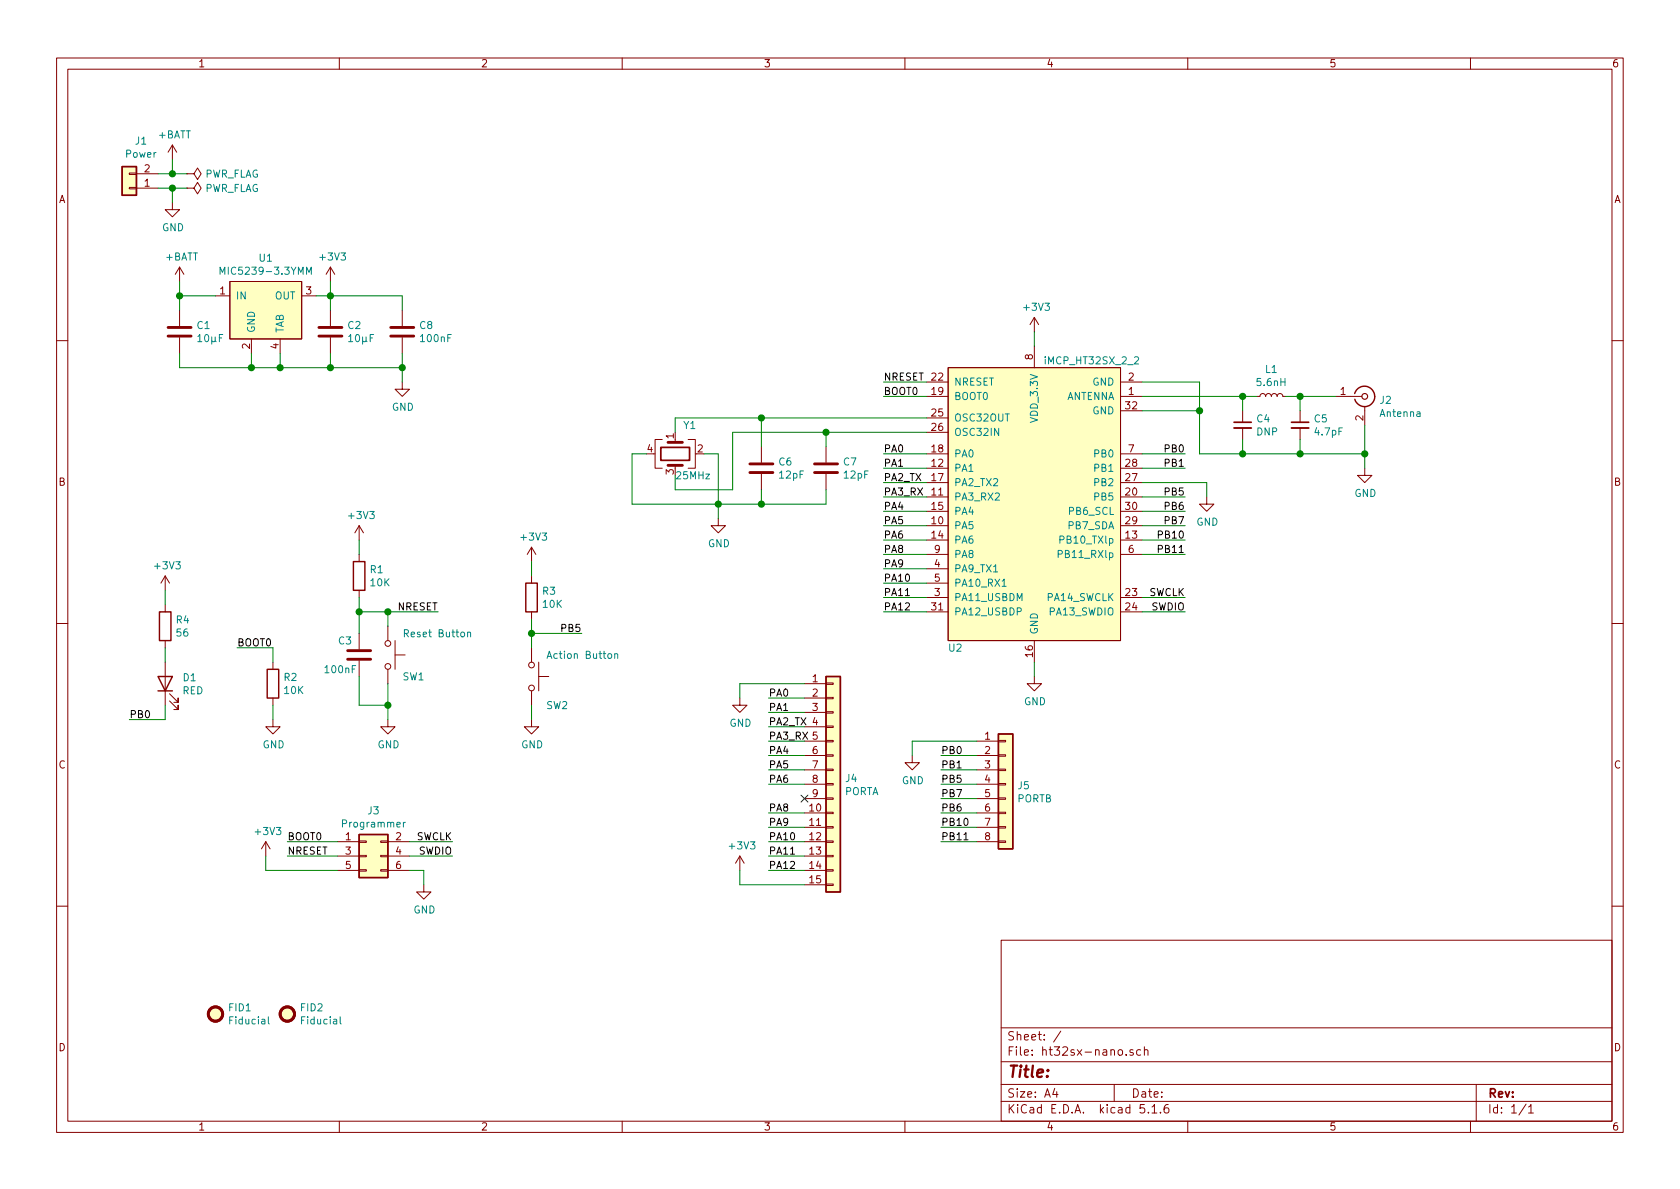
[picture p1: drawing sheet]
EESchema Schematic File Version 4
EELAYER 30 0
EELAYER END
$Descr A4 11693 8268
encoding utf-8
Sheet 1 1
Title ""
Date ""
Rev ""
Comp ""
Comment1 ""
Comment2 ""
Comment3 ""
Comment4 ""
$EndDescr
$Comp
L power:GND #PWR010
U 1 1
P 7200 4700
F 0 "#PWR010" H 7200 4450 50  0001 C CNN
F 1 "GND" H 7205 4527 50  0000 C CNN
F 2 "" H 7200 4700 50  0001 C CNN
F 3 "" H 7200 4700 50  0001 C CNN
	1    7200 4700
	1    0    0    -1  
$EndComp
Wire Wire Line
	7200 4600 7200 4700
Wire Wire Line
	7200 2300 7200 2400
Wire Wire Line
	7950 4150 8250 4150
Wire Wire Line
	8250 4250 7950 4250
Text Label 8250 4150 2    50   ~ 0
SWCLK
Text Label 8250 4250 2    50   ~ 0
SWDIO
$Comp
L power:+3V3 #PWR09
U 1 1
P 7200 2300
F 0 "#PWR09" H 7200 2150 50  0001 C CNN
F 1 "+3V3" H 7215 2473 50  0000 C CNN
F 2 "" H 7200 2300 50  0001 C CNN
F 3 "" H 7200 2300 50  0001 C CNN
	1    7200 2300
	1    0    0    -1  
$EndComp
$Comp
L Device:L_Small L1
U 1 1
P 8850 2750
F 0 "L1" V 9035 2750 50  0000 C CNN
F 1 "5.6nH" V 8944 2750 50  0000 C CNN
F 2 "Inductor_SMD:L_0402_1005Metric" H 8850 2750 50  0001 C CNN
F 3 "~" H 8850 2750 50  0001 C CNN
	1    8850 2750
	0    -1   -1   0   
$EndComp
$Comp
L Device:C_Small C4
U 1 1
P 8650 2950
F 0 "C4" H 8742 2996 50  0000 L CNN
F 1 "DNP" H 8742 2905 50  0000 L CNN
F 2 "Capacitor_SMD:C_0201_0603Metric" H 8650 2950 50  0001 C CNN
F 3 "~" H 8650 2950 50  0001 C CNN
	1    8650 2950
	1    0    0    -1  
$EndComp
$Comp
L Device:C_Small C5
U 1 1
P 9050 2950
F 0 "C5" H 9142 2996 50  0000 L CNN
F 1 "4.7pF" H 9142 2905 50  0000 L CNN
F 2 "Capacitor_SMD:C_0201_0603Metric" H 9050 2950 50  0001 C CNN
F 3 "~" H 9050 2950 50  0001 C CNN
	1    9050 2950
	1    0    0    -1  
$EndComp
Wire Wire Line
	8750 2750 8650 2750
Wire Wire Line
	8650 2750 8650 2850
Wire Wire Line
	8950 2750 9050 2750
Wire Wire Line
	9050 2750 9050 2850
Wire Wire Line
	8650 3150 8650 3050
Connection ~ 8650 2750
Wire Wire Line
	9050 3050 9050 3150
Wire Wire Line
	9050 3150 8650 3150
Wire Wire Line
	8350 3150 8350 2850
Connection ~ 8650 3150
Wire Wire Line
	8650 3150 8350 3150
Wire Wire Line
	8350 2850 8350 2650
Connection ~ 8350 2850
$Comp
L HT32SX:iMCP_HT32SX_2_2 U2
U 1 1
P 7200 3500
F 0 "U2" H 6650 2500 50  0000 C CNN
F 1 "iMCP_HT32SX_2_2" H 7600 4500 50  0000 C CNN
F 2 "Project:iMCP_HT32SX" H 6700 4500 50  0001 C CNN
F 3 "" H 6700 4500 50  0001 C CNN
	1    7200 3500
	1    0    0    -1  
$EndComp
$Comp
L Device:R R2
U 1 1
P 1900 4750
F 0 "R2" H 1970 4796 50  0000 L CNN
F 1 "10K" H 1970 4705 50  0000 L CNN
F 2 "Resistor_SMD:R_0603_1608Metric" V 1830 4750 50  0001 C CNN
F 3 "~" H 1900 4750 50  0001 C CNN
	1    1900 4750
	1    0    0    -1  
$EndComp
$Comp
L Device:R R1
U 1 1
P 2500 4000
F 0 "R1" H 2570 4046 50  0000 L CNN
F 1 "10K" H 2570 3955 50  0000 L CNN
F 2 "Resistor_SMD:R_0603_1608Metric" V 2430 4000 50  0001 C CNN
F 3 "~" H 2500 4000 50  0001 C CNN
	1    2500 4000
	1    0    0    -1  
$EndComp
$Comp
L power:+3V3 #PWR06
U 1 1
P 2500 3750
F 0 "#PWR06" H 2500 3600 50  0001 C CNN
F 1 "+3V3" H 2515 3923 50  0000 C CNN
F 2 "" H 2500 3750 50  0001 C CNN
F 3 "" H 2500 3750 50  0001 C CNN
	1    2500 3750
	1    0    0    -1  
$EndComp
Wire Wire Line
	2500 3750 2500 3850
$Comp
L Device:C C3
U 1 1
P 2500 4550
F 0 "C3" H 2350 4650 50  0000 L CNN
F 1 "100nF" H 2250 4450 50  0000 L CNN
F 2 "Capacitor_SMD:C_0603_1608Metric" H 2538 4400 50  0001 C CNN
F 3 "~" H 2500 4550 50  0001 C CNN
	1    2500 4550
	1    0    0    -1  
$EndComp
$Comp
L MIC5239:MIC5239-3.3YMM U1
U 1 1
P 1850 2150
F 0 "U1" H 1850 2515 50  0000 C CNN
F 1 "MIC5239-3.3YMM" H 1850 2424 50  0000 C CNN
F 2 "Package_TO_SOT_SMD:SOT-223" H 1850 2150 50  0001 C CNN
F 3 "" H 1850 2150 50  0001 C CNN
	1    1850 2150
	1    0    0    -1  
$EndComp
$Comp
L power:GND #PWR05
U 1 1
P 2800 2650
F 0 "#PWR05" H 2800 2400 50  0001 C CNN
F 1 "GND" H 2805 2477 50  0000 C CNN
F 2 "" H 2800 2650 50  0001 C CNN
F 3 "" H 2800 2650 50  0001 C CNN
	1    2800 2650
	1    0    0    -1  
$EndComp
Wire Wire Line
	1750 2450 1750 2550
Wire Wire Line
	1750 2550 1950 2550
Wire Wire Line
	1950 2550 1950 2450
$Comp
L Device:C C1
U 1 1
P 1250 2300
F 0 "C1" H 1365 2346 50  0000 L CNN
F 1 "10µF" H 1365 2255 50  0000 L CNN
F 2 "Capacitor_SMD:C_0603_1608Metric" H 1288 2150 50  0001 C CNN
F 3 "~" H 1250 2300 50  0001 C CNN
	1    1250 2300
	1    0    0    -1  
$EndComp
Wire Wire Line
	1250 2050 1250 2150
Wire Wire Line
	1250 2450 1250 2550
$Comp
L Device:C C2
U 1 1
P 2300 2300
F 0 "C2" H 2415 2346 50  0000 L CNN
F 1 "10µF" H 2415 2255 50  0000 L CNN
F 2 "Capacitor_SMD:C_0603_1608Metric" H 2338 2150 50  0001 C CNN
F 3 "~" H 2300 2300 50  0001 C CNN
	1    2300 2300
	1    0    0    -1  
$EndComp
Wire Wire Line
	2200 2050 2300 2050
Wire Wire Line
	2300 2050 2300 2150
Wire Wire Line
	1950 2550 2300 2550
Connection ~ 1950 2550
Wire Wire Line
	2300 2450 2300 2550
Connection ~ 2300 2550
Wire Wire Line
	1250 2050 1500 2050
Wire Wire Line
	1250 2550 1750 2550
Connection ~ 1750 2550
$Comp
L power:+BATT #PWR03
U 1 1
P 1250 1950
F 0 "#PWR03" H 1250 1800 50  0001 C CNN
F 1 "+BATT" H 1265 2123 50  0000 C CNN
F 2 "" H 1250 1950 50  0001 C CNN
F 3 "" H 1250 1950 50  0001 C CNN
	1    1250 1950
	1    0    0    -1  
$EndComp
Wire Wire Line
	1250 1950 1250 2050
Connection ~ 1250 2050
$Comp
L power:+3V3 #PWR04
U 1 1
P 2300 1950
F 0 "#PWR04" H 2300 1800 50  0001 C CNN
F 1 "+3V3" H 2315 2123 50  0000 C CNN
F 2 "" H 2300 1950 50  0001 C CNN
F 3 "" H 2300 1950 50  0001 C CNN
	1    2300 1950
	1    0    0    -1  
$EndComp
Wire Wire Line
	2300 1950 2300 2050
Connection ~ 2300 2050
$Comp
L Connector_Generic:Conn_01x02 J1
U 1 1
P 900 1300
F 0 "J1" H 818 975 50  0000 C CNN
F 1 "Power" H 818 1066 50  0000 C CNN
F 2 "Connector_PinHeader_2.54mm:PinHeader_1x02_P2.54mm_Vertical" H 900 1300 50  0001 C CNN
F 3 "~" H 900 1300 50  0001 C CNN
	1    900  1300
	-1   0    0    1   
$EndComp
$Comp
L power:+BATT #PWR01
U 1 1
P 1200 1100
F 0 "#PWR01" H 1200 950 50  0001 C CNN
F 1 "+BATT" H 1215 1273 50  0000 C CNN
F 2 "" H 1200 1100 50  0001 C CNN
F 3 "" H 1200 1100 50  0001 C CNN
	1    1200 1100
	1    0    0    -1  
$EndComp
$Comp
L power:GND #PWR02
U 1 1
P 1200 1400
F 0 "#PWR02" H 1200 1150 50  0001 C CNN
F 1 "GND" H 1205 1227 50  0000 C CNN
F 2 "" H 1200 1400 50  0001 C CNN
F 3 "" H 1200 1400 50  0001 C CNN
	1    1200 1400
	1    0    0    -1  
$EndComp
Wire Wire Line
	1200 1400 1200 1300
Wire Wire Line
	1200 1300 1100 1300
Wire Wire Line
	1100 1200 1200 1200
Wire Wire Line
	1200 1200 1200 1100
$Comp
L power:PWR_FLAG #FLG01
U 1 1
P 1300 1200
F 0 "#FLG01" H 1300 1275 50  0001 C CNN
F 1 "PWR_FLAG" V 1300 1328 50  0000 L CNN
F 2 "" H 1300 1200 50  0001 C CNN
F 3 "~" H 1300 1200 50  0001 C CNN
	1    1300 1200
	0    1    1    0   
$EndComp
Wire Wire Line
	1300 1200 1200 1200
Connection ~ 1200 1200
$Comp
L Connector:Conn_Coaxial J2
U 1 1
P 9500 2750
F 0 "J2" H 9600 2725 50  0000 L CNN
F 1 "Antenna" H 9600 2634 50  0000 L CNN
F 2 "Connector_Coaxial:SMA_Amphenol_132289_EdgeMount" H 9500 2750 50  0001 C CNN
F 3 " ~" H 9500 2750 50  0001 C CNN
	1    9500 2750
	1    0    0    -1  
$EndComp
$Comp
L power:GND #PWR011
U 1 1
P 9500 3250
F 0 "#PWR011" H 9500 3000 50  0001 C CNN
F 1 "GND" H 9505 3077 50  0000 C CNN
F 2 "" H 9500 3250 50  0001 C CNN
F 3 "" H 9500 3250 50  0001 C CNN
	1    9500 3250
	1    0    0    -1  
$EndComp
Wire Wire Line
	9500 2950 9500 3150
Wire Wire Line
	9050 3150 9500 3150
Connection ~ 9050 3150
Connection ~ 9500 3150
Wire Wire Line
	9500 3150 9500 3250
Wire Wire Line
	9300 2750 9050 2750
Connection ~ 9050 2750
$Comp
L Device:Crystal_GND24 Y1
U 1 1
P 4700 3150
F 0 "Y1" V 4500 3300 50  0000 R CNN
F 1 "25MHz" V 4850 3400 50  0000 R CNN
F 2 "Crystal:Crystal_SMD_3225-4Pin_3.2x2.5mm" H 4700 3150 50  0001 C CNN
F 3 "~" H 4700 3150 50  0001 C CNN
	1    4700 3150
	0    1    1    0   
$EndComp
Wire Wire Line
	4700 2900 4700 3000
Wire Wire Line
	4700 3300 4700 3400
$Comp
L power:GND #PWR0101
U 1 1
P 5000 3600
F 0 "#PWR0101" H 5000 3350 50  0001 C CNN
F 1 "GND" H 5005 3427 50  0000 C CNN
F 2 "" H 5000 3600 50  0001 C CNN
F 3 "" H 5000 3600 50  0001 C CNN
	1    5000 3600
	1    0    0    -1  
$EndComp
Wire Wire Line
	4900 3150 5000 3150
Wire Wire Line
	5000 3150 5000 3500
Wire Wire Line
	4500 3150 4400 3150
Wire Wire Line
	4400 3150 4400 3500
Wire Wire Line
	4400 3500 5000 3500
Connection ~ 5000 3500
Wire Wire Line
	5000 3500 5000 3600
Wire Wire Line
	2500 4700 2500 4900
Wire Wire Line
	2700 4750 2700 4900
Wire Wire Line
	2500 4150 2500 4250
Wire Wire Line
	2500 4900 2700 4900
Wire Wire Line
	4700 3400 5100 3400
Wire Wire Line
	5100 3400 5100 3000
$Comp
L Device:C C6
U 1 1
P 5300 3250
F 0 "C6" H 5415 3296 50  0000 L CNN
F 1 "12pF" H 5415 3205 50  0000 L CNN
F 2 "Capacitor_SMD:C_0603_1608Metric" H 5338 3100 50  0001 C CNN
F 3 "~" H 5300 3250 50  0001 C CNN
	1    5300 3250
	1    0    0    -1  
$EndComp
$Comp
L Device:C C7
U 1 1
P 5750 3250
F 0 "C7" H 5865 3296 50  0000 L CNN
F 1 "12pF" H 5865 3205 50  0000 L CNN
F 2 "Capacitor_SMD:C_0603_1608Metric" H 5788 3100 50  0001 C CNN
F 3 "~" H 5750 3250 50  0001 C CNN
	1    5750 3250
	1    0    0    -1  
$EndComp
Wire Wire Line
	5000 3500 5300 3500
Wire Wire Line
	5300 3400 5300 3500
Wire Wire Line
	5300 3500 5750 3500
Wire Wire Line
	5750 3500 5750 3400
Connection ~ 5300 3500
Wire Wire Line
	5300 3100 5300 2900
Connection ~ 5300 2900
Wire Wire Line
	5300 2900 4700 2900
Wire Wire Line
	5100 3000 5750 3000
Wire Wire Line
	5750 3000 5750 3100
Connection ~ 5750 3000
Wire Wire Line
	6450 2650 6150 2650
Text Label 6150 2650 0    50   ~ 0
NRESET
Text Label 3050 4250 2    50   ~ 0
NRESET
$Comp
L Switch:SW_Push SW2
U 1 1
P 3700 4700
F 0 "SW2" V 3900 4800 50  0000 L CNN
F 1 "Action Button" V 3550 4800 50  0000 L CNN
F 2 "Button_Switch_SMD:SW_SPST_CK_RS282G05A3" H 3700 4900 50  0001 C CNN
F 3 "~" H 3700 4900 50  0001 C CNN
	1    3700 4700
	0    1    1    0   
$EndComp
$Comp
L power:GND #PWR0103
U 1 1
P 3700 5000
F 0 "#PWR0103" H 3700 4750 50  0001 C CNN
F 1 "GND" H 3705 4827 50  0000 C CNN
F 2 "" H 3700 5000 50  0001 C CNN
F 3 "" H 3700 5000 50  0001 C CNN
	1    3700 5000
	1    0    0    -1  
$EndComp
$Comp
L Device:R R3
U 1 1
P 3700 4150
F 0 "R3" H 3770 4196 50  0000 L CNN
F 1 "10K" H 3770 4105 50  0000 L CNN
F 2 "Resistor_SMD:R_0603_1608Metric" V 3630 4150 50  0001 C CNN
F 3 "~" H 3700 4150 50  0001 C CNN
	1    3700 4150
	1    0    0    -1  
$EndComp
Wire Wire Line
	2500 4250 2700 4250
$Comp
L Switch:SW_Push SW1
U 1 1
P 2700 4550
F 0 "SW1" V 2850 4650 50  0000 L CNN
F 1 "Reset Button" V 2550 4650 50  0000 L CNN
F 2 "Button_Switch_SMD:SW_SPST_CK_RS282G05A3" H 2700 4750 50  0001 C CNN
F 3 "~" H 2700 4750 50  0001 C CNN
	1    2700 4550
	0    1    1    0   
$EndComp
Wire Wire Line
	2500 4250 2500 4400
Connection ~ 2500 4250
Wire Wire Line
	2700 4350 2700 4250
Connection ~ 2700 4250
Wire Wire Line
	2700 4250 3050 4250
Wire Wire Line
	3700 4900 3700 5000
Wire Wire Line
	3700 4300 3700 4400
Text Label 4050 4400 2    50   ~ 0
PB5
Wire Wire Line
	4050 4400 3700 4400
Connection ~ 3700 4400
Wire Wire Line
	3700 4400 3700 4500
$Comp
L power:+3V3 #PWR0104
U 1 1
P 3700 3900
F 0 "#PWR0104" H 3700 3750 50  0001 C CNN
F 1 "+3V3" H 3715 4073 50  0000 C CNN
F 2 "" H 3700 3900 50  0001 C CNN
F 3 "" H 3700 3900 50  0001 C CNN
	1    3700 3900
	1    0    0    -1  
$EndComp
Wire Wire Line
	3700 3900 3700 4000
Wire Wire Line
	6450 3350 6150 3350
Wire Wire Line
	6150 3450 6450 3450
Wire Wire Line
	6450 3250 6150 3250
Wire Wire Line
	5750 3000 6450 3000
Wire Wire Line
	5300 2900 6450 2900
Text Label 6150 3250 0    50   ~ 0
PA1
Wire Wire Line
	6150 3150 6450 3150
Text Label 6150 3150 0    50   ~ 0
PA0
Wire Wire Line
	6150 3550 6450 3550
Wire Wire Line
	6450 3650 6150 3650
Wire Wire Line
	6150 3750 6450 3750
Wire Wire Line
	6450 3850 6150 3850
Wire Wire Line
	6450 3950 6150 3950
Wire Wire Line
	6150 4050 6450 4050
Wire Wire Line
	6450 4150 6150 4150
Wire Wire Line
	6150 4250 6450 4250
Text Label 6150 3550 0    50   ~ 0
PA4
Text Label 6150 3650 0    50   ~ 0
PA5
Text Label 6150 3750 0    50   ~ 0
PA6
Text Label 6150 3850 0    50   ~ 0
PA8
Text Label 6150 3950 0    50   ~ 0
PA9
Text Label 6150 4050 0    50   ~ 0
PA10
Text Label 6150 4150 0    50   ~ 0
PA11
Text Label 6150 4250 0    50   ~ 0
PA12
Text Label 6150 3350 0    50   ~ 0
PA2_TX
Text Label 6150 3450 0    50   ~ 0
PA3_RX
Wire Wire Line
	7950 3850 8250 3850
Wire Wire Line
	8250 3750 7950 3750
Wire Wire Line
	7950 3650 8250 3650
Wire Wire Line
	8250 3550 7950 3550
Wire Wire Line
	7950 3450 8250 3450
Wire Wire Line
	8250 3250 7950 3250
Wire Wire Line
	7950 2850 8350 2850
Wire Wire Line
	7950 2750 8650 2750
Wire Wire Line
	7950 2650 8350 2650
Wire Wire Line
	8250 3150 7950 3150
Text Label 8250 3450 2    50   ~ 0
PB5
Text Label 8250 3150 2    50   ~ 0
PB0
Text Label 8250 3250 2    50   ~ 0
PB1
Text Label 8250 3550 2    50   ~ 0
PB6
Text Label 8250 3650 2    50   ~ 0
PB7
Text Label 8250 3750 2    50   ~ 0
PB10
Text Label 8250 3850 2    50   ~ 0
PB11
Text Label 3150 5850 2    50   ~ 0
SWCLK
$Comp
L Device:C C8
U 1 1
P 2800 2300
F 0 "C8" H 2915 2346 50  0000 L CNN
F 1 "100nF" H 2915 2255 50  0000 L CNN
F 2 "Capacitor_SMD:C_0603_1608Metric" H 2838 2150 50  0001 C CNN
F 3 "~" H 2800 2300 50  0001 C CNN
	1    2800 2300
	1    0    0    -1  
$EndComp
Wire Wire Line
	2300 2050 2800 2050
Wire Wire Line
	2800 2050 2800 2150
Wire Wire Line
	2800 2450 2800 2550
Wire Wire Line
	2800 2550 2300 2550
Wire Wire Line
	2800 2650 2800 2550
Connection ~ 2800 2550
Text Label 2000 5950 0    50   ~ 0
NRESET
Text Label 3150 5950 2    50   ~ 0
SWDIO
$Comp
L power:GND #PWR0105
U 1 1
P 2950 6150
F 0 "#PWR0105" H 2950 5900 50  0001 C CNN
F 1 "GND" H 2955 5977 50  0000 C CNN
F 2 "" H 2950 6150 50  0001 C CNN
F 3 "" H 2950 6150 50  0001 C CNN
	1    2950 6150
	1    0    0    -1  
$EndComp
$Comp
L power:+3V3 #PWR0106
U 1 1
P 1850 5950
F 0 "#PWR0106" H 1850 5800 50  0001 C CNN
F 1 "+3V3" H 1865 6123 50  0000 C CNN
F 2 "" H 1850 5950 50  0001 C CNN
F 3 "" H 1850 5950 50  0001 C CNN
	1    1850 5950
	1    0    0    -1  
$EndComp
Text Label 6150 2750 0    50   ~ 0
BOOT0
Wire Wire Line
	6150 2750 6450 2750
Wire Wire Line
	1900 4600 1900 4500
Wire Wire Line
	1900 4500 1650 4500
Text Label 1650 4500 0    50   ~ 0
BOOT0
Wire Wire Line
	2950 6150 2950 6050
Wire Wire Line
	2950 6050 2850 6050
Wire Wire Line
	2000 5950 2350 5950
Wire Wire Line
	3150 5850 2850 5850
Wire Wire Line
	3150 5950 2850 5950
Text Label 2000 5850 0    50   ~ 0
BOOT0
Connection ~ 2700 4900
Wire Wire Line
	1900 5000 1900 4900
$Comp
L power:GND #PWR0107
U 1 1
P 1900 5000
F 0 "#PWR0107" H 1900 4750 50  0001 C CNN
F 1 "GND" H 1905 4827 50  0000 C CNN
F 2 "" H 1900 5000 50  0001 C CNN
F 3 "" H 1900 5000 50  0001 C CNN
	1    1900 5000
	1    0    0    -1  
$EndComp
Wire Wire Line
	2700 5000 2700 4900
$Comp
L power:GND #PWR0102
U 1 1
P 2700 5000
F 0 "#PWR0102" H 2700 4750 50  0001 C CNN
F 1 "GND" H 2705 4827 50  0000 C CNN
F 2 "" H 2700 5000 50  0001 C CNN
F 3 "" H 2700 5000 50  0001 C CNN
	1    2700 5000
	1    0    0    -1  
$EndComp
$Comp
L Connector_Generic:Conn_02x03_Odd_Even J3
U 1 1
P 2550 5950
F 0 "J3" H 2600 6267 50  0000 C CNN
F 1 "Programmer" H 2600 6176 50  0000 C CNN
F 2 "Connector_PinHeader_2.54mm:PinHeader_2x03_P2.54mm_Vertical" H 2550 5950 50  0001 C CNN
F 3 "~" H 2550 5950 50  0001 C CNN
	1    2550 5950
	1    0    0    -1  
$EndComp
$Comp
L Connector_Generic:Conn_01x15 J4
U 1 1
P 5800 5450
F 0 "J4" H 5880 5492 50  0000 L CNN
F 1 "PORTA" H 5880 5401 50  0000 L CNN
F 2 "Connector_PinHeader_2.54mm:PinHeader_1x15_P2.54mm_Vertical" H 5800 5450 50  0001 C CNN
F 3 "~" H 5800 5450 50  0001 C CNN
	1    5800 5450
	1    0    0    -1  
$EndComp
$Comp
L power:+3V3 #PWR0108
U 1 1
P 5150 6050
F 0 "#PWR0108" H 5150 5900 50  0001 C CNN
F 1 "+3V3" H 5165 6223 50  0000 C CNN
F 2 "" H 5150 6050 50  0001 C CNN
F 3 "" H 5150 6050 50  0001 C CNN
	1    5150 6050
	1    0    0    -1  
$EndComp
$Comp
L power:GND #PWR0109
U 1 1
P 5150 4850
F 0 "#PWR0109" H 5150 4600 50  0001 C CNN
F 1 "GND" H 5155 4677 50  0000 C CNN
F 2 "" H 5150 4850 50  0001 C CNN
F 3 "" H 5150 4850 50  0001 C CNN
	1    5150 4850
	1    0    0    -1  
$EndComp
Wire Wire Line
	5600 4850 5350 4850
Wire Wire Line
	5350 4950 5600 4950
Wire Wire Line
	5600 5050 5350 5050
Wire Wire Line
	5350 5150 5600 5150
Wire Wire Line
	5600 5250 5350 5250
Wire Wire Line
	5350 5350 5600 5350
Wire Wire Line
	5600 5450 5350 5450
Wire Wire Line
	5350 5650 5600 5650
Wire Wire Line
	5600 5750 5350 5750
Wire Wire Line
	5350 5850 5600 5850
Wire Wire Line
	5600 5950 5350 5950
Wire Wire Line
	5350 6050 5600 6050
Text Label 5350 4850 0    50   ~ 0
PA0
Text Label 5350 4950 0    50   ~ 0
PA1
Text Label 5350 5050 0    50   ~ 0
PA2_TX
Text Label 5350 5150 0    50   ~ 0
PA3_RX
Text Label 5350 5250 0    50   ~ 0
PA4
Text Label 5350 5350 0    50   ~ 0
PA5
Text Label 5350 5450 0    50   ~ 0
PA6
Text Label 5350 5650 0    50   ~ 0
PA8
Text Label 5350 5750 0    50   ~ 0
PA9
Text Label 5350 5850 0    50   ~ 0
PA10
Text Label 5350 5950 0    50   ~ 0
PA11
Text Label 5350 6050 0    50   ~ 0
PA12
Wire Wire Line
	5150 6150 5150 6050
Wire Wire Line
	5150 6150 5600 6150
Wire Wire Line
	5150 4750 5150 4850
Wire Wire Line
	5150 4750 5600 4750
Wire Wire Line
	6800 5850 6550 5850
Wire Wire Line
	6550 5750 6800 5750
Wire Wire Line
	6800 5650 6550 5650
Wire Wire Line
	6550 5550 6800 5550
Wire Wire Line
	6800 5450 6550 5450
Wire Wire Line
	6800 5350 6550 5350
Wire Wire Line
	6550 5250 6800 5250
Text Label 6550 5250 0    50   ~ 0
PB0
Text Label 6550 5350 0    50   ~ 0
PB1
Text Label 6550 5450 0    50   ~ 0
PB5
Text Label 6550 5650 0    50   ~ 0
PB6
Text Label 6550 5550 0    50   ~ 0
PB7
Text Label 6550 5750 0    50   ~ 0
PB10
Text Label 6550 5850 0    50   ~ 0
PB11
Wire Wire Line
	6350 5250 6350 5150
Wire Wire Line
	6350 5150 6800 5150
NoConn ~ 5600 5550
$Comp
L power:PWR_FLAG #FLG0101
U 1 1
P 1300 1300
F 0 "#FLG0101" H 1300 1375 50  0001 C CNN
F 1 "PWR_FLAG" V 1300 1428 50  0000 L CNN
F 2 "" H 1300 1300 50  0001 C CNN
F 3 "~" H 1300 1300 50  0001 C CNN
	1    1300 1300
	0    1    1    0   
$EndComp
Wire Wire Line
	1300 1300 1200 1300
Connection ~ 1200 1300
$Comp
L Device:LED D1
U 1 1
P 1150 4750
F 0 "D1" V 1189 4632 50  0000 R CNN
F 1 "RED" V 1098 4632 50  0000 R CNN
F 2 "LED_SMD:LED_0603_1608Metric" H 1150 4750 50  0001 C CNN
F 3 "~" H 1150 4750 50  0001 C CNN
	1    1150 4750
	0    -1   -1   0   
$EndComp
$Comp
L Device:R R4
U 1 1
P 1150 4350
F 0 "R4" H 1220 4396 50  0000 L CNN
F 1 "56" H 1220 4305 50  0000 L CNN
F 2 "Resistor_SMD:R_0603_1608Metric" V 1080 4350 50  0001 C CNN
F 3 "~" H 1150 4350 50  0001 C CNN
	1    1150 4350
	1    0    0    -1  
$EndComp
Wire Wire Line
	1150 5000 1150 4900
$Comp
L power:+3V3 #PWR0112
U 1 1
P 1150 4100
F 0 "#PWR0112" H 1150 3950 50  0001 C CNN
F 1 "+3V3" H 1165 4273 50  0000 C CNN
F 2 "" H 1150 4100 50  0001 C CNN
F 3 "" H 1150 4100 50  0001 C CNN
	1    1150 4100
	1    0    0    -1  
$EndComp
Wire Wire Line
	1150 4100 1150 4200
Wire Wire Line
	1150 4500 1150 4600
Wire Wire Line
	1150 5000 900  5000
Text Label 900  5000 0    50   ~ 0
PB0
Wire Wire Line
	2000 5850 2350 5850
Wire Wire Line
	1850 6050 1850 5950
Wire Wire Line
	1850 6050 2350 6050
$Comp
L power:GND #PWR0111
U 1 1
P 6350 5250
F 0 "#PWR0111" H 6350 5000 50  0001 C CNN
F 1 "GND" H 6355 5077 50  0000 C CNN
F 2 "" H 6350 5250 50  0001 C CNN
F 3 "" H 6350 5250 50  0001 C CNN
	1    6350 5250
	1    0    0    -1  
$EndComp
$Comp
L power:GND #PWR0110
U 1 1
P 8400 3450
F 0 "#PWR0110" H 8400 3200 50  0001 C CNN
F 1 "GND" H 8405 3277 50  0000 C CNN
F 2 "" H 8400 3450 50  0001 C CNN
F 3 "" H 8400 3450 50  0001 C CNN
	1    8400 3450
	1    0    0    -1  
$EndComp
Wire Wire Line
	8400 3450 8400 3350
Wire Wire Line
	8400 3350 7950 3350
$Comp
L Connector_Generic:Conn_01x08 J5
U 1 1
P 7000 5450
F 0 "J5" H 7080 5442 50  0000 L CNN
F 1 "PORTB" H 7080 5351 50  0000 L CNN
F 2 "Connector_PinHeader_2.54mm:PinHeader_1x08_P2.54mm_Vertical" H 7000 5450 50  0001 C CNN
F 3 "~" H 7000 5450 50  0001 C CNN
	1    7000 5450
	1    0    0    -1  
$EndComp
$Comp
L Mechanical:Fiducial FID1
U 1 1
P 1500 7050
F 0 "FID1" H 1585 7096 50  0000 L CNN
F 1 "Fiducial" H 1585 7005 50  0000 L CNN
F 2 "Fiducial:Fiducial_0.75mm_Mask1.5mm" H 1500 7050 50  0001 C CNN
F 3 "~" H 1500 7050 50  0001 C CNN
	1    1500 7050
	1    0    0    -1  
$EndComp
$Comp
L Mechanical:Fiducial FID2
U 1 1
P 2000 7050
F 0 "FID2" H 2085 7096 50  0000 L CNN
F 1 "Fiducial" H 2085 7005 50  0000 L CNN
F 2 "Fiducial:Fiducial_0.75mm_Mask1.5mm" H 2000 7050 50  0001 C CNN
F 3 "~" H 2000 7050 50  0001 C CNN
	1    2000 7050
	1    0    0    -1  
$EndComp
$EndSCHEMATC
